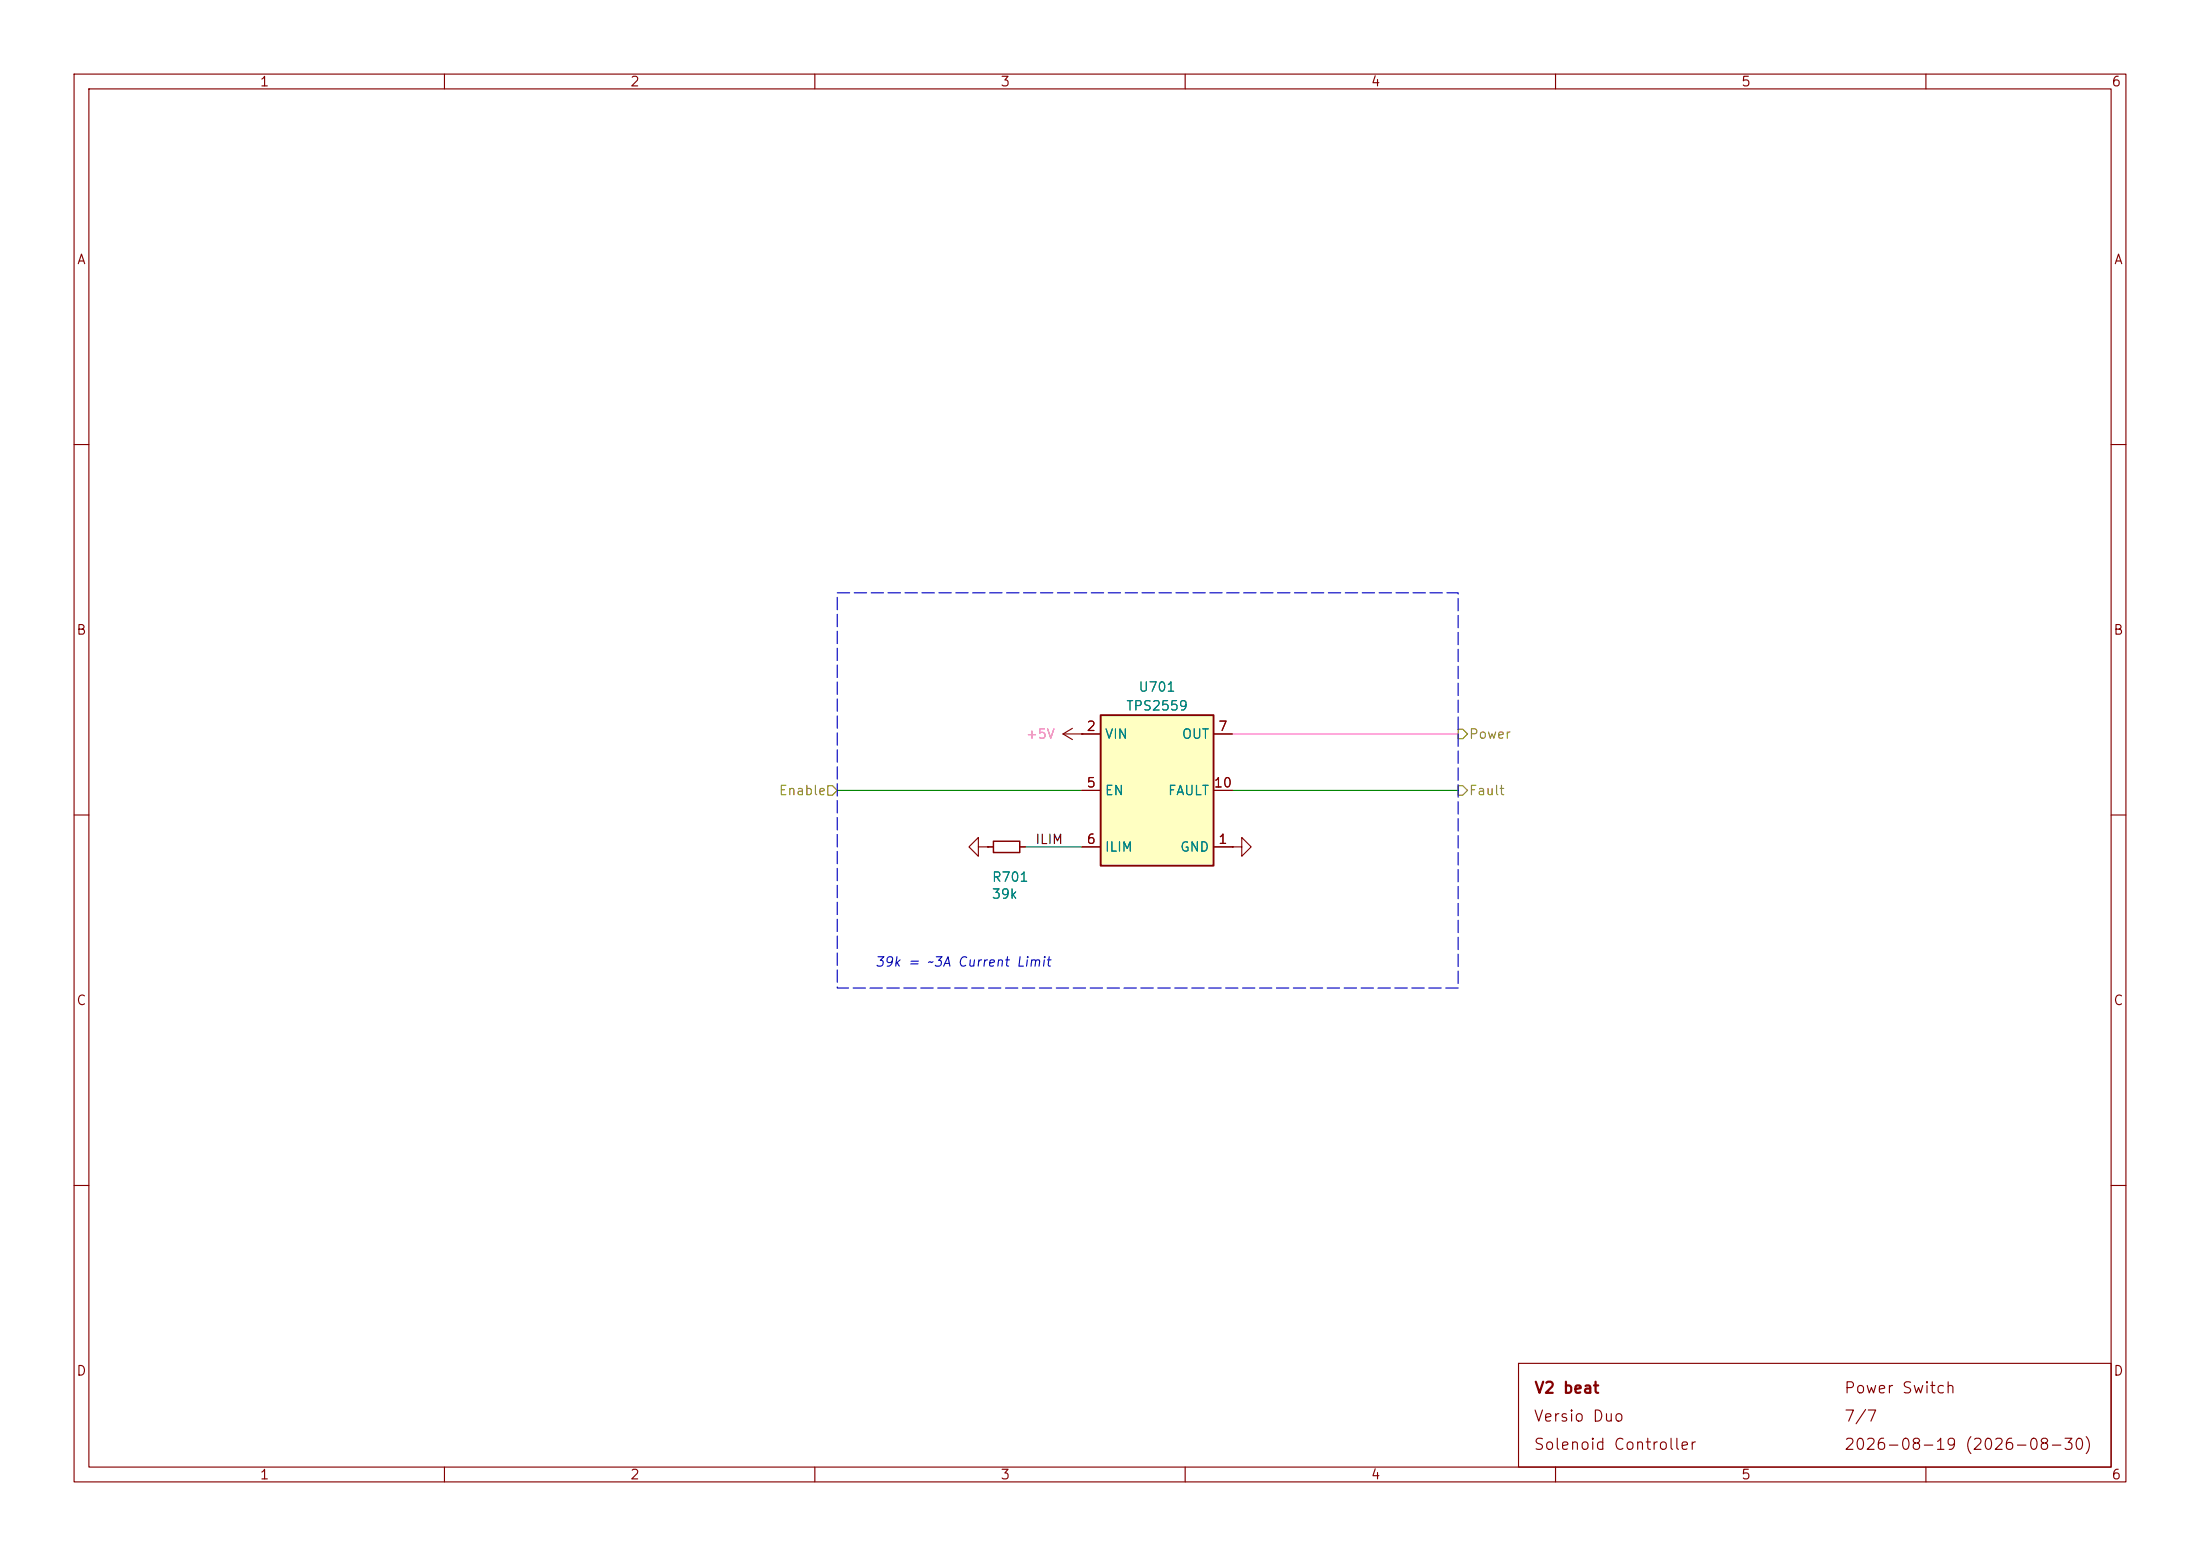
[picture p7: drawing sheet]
(kicad_sch
 (version 20260306)
 (generator "eeschema")
 (generator_version "10.0")
 (paper "A4")
 (title_block
  (title "V2 beat")
  (date "2026-08-30")
  (rev "2026-08-19")
  (company "Versio Duo")
  (comment 1 "Solenoid Controller"))
 (lib_symbols
  (symbol "V2_Power_Management:TPS2559" (exclude_from_sim no) (in_bom yes) (on_board yes)
   (in_pos_files yes)
   (duplicate_pin_numbers_are_jumpers no)
   (property "Reference" "U" (at -7.62 15.24 0) (show_name no) (do_not_autoplace no) (effects (font (size 1.27 1.27)) (justify left)))
   (property "Value" "TPS2559" (at -7.62 12.7 0) (show_name no) (do_not_autoplace no) (effects (font (size 1.27 1.27)) (justify left)))
   (property "Footprint" "V2_Package_SON:VSON-10-1EP_3x3mm_P0.5mm_EP1.65x2.4mm_ThermalVias" (at 0 -21.59 0) (show_name no) (do_not_autoplace no) (hide yes) (effects (font (size 1.27 1.27))))
   (property "Datasheet" "" (at -10.16 15.24 0) (show_name no) (do_not_autoplace no) (hide yes) (effects (font (size 1.27 1.27))))
   (property "Description" "" (at 0 0 0) (show_name no) (do_not_autoplace no) (hide yes) (effects (font (size 1.27 1.27))))
   (property "Mouser" "595-TPS2559DRCR" (at 0 -29.21 0) (show_name yes) (do_not_autoplace no) (hide yes) (effects (font (size 1.27 1.27))))
   (property "Product" "TPS2559DRCR" (at 0 -26.67 0) (show_name yes) (do_not_autoplace no) (hide yes) (effects (font (size 1.27 1.27))))
   (property "Manufacturer" "Texas Instruments" (at 0 -24.13 0) (show_name yes) (do_not_autoplace no) (hide yes) (effects (font (size 1.27 1.27))))
   (property "Rating" "4.7A" (at 0 -31.75 0) (show_name yes) (do_not_autoplace no) (hide yes) (effects (font (size 1.27 1.27))))
   (property "Id" "PowerSwitch:${SYMBOL_NAME}" (at 0 -19.05 0) (show_name yes) (do_not_autoplace no) (hide yes) (effects (font (size 1.27 1.27))))
   (symbol "TPS2559_0_1"
    (rectangle (start -7.62 10.16) (end 7.62 -10.16) (stroke (width 0.254) (type default)) (fill (type background))))
   (symbol "TPS2559_1_1"
    (pin power_in line (at 10.16 -7.62 180) (length 2.54) (name "GND" (effects (font (size 1.27 1.27)))) (number "1" (effects (font (size 1.27 1.27)))))
    (pin power_in line (at -10.16 7.62 0) (length 2.54) (name "VIN" (effects (font (size 1.27 1.27)))) (number "2" (effects (font (size 1.27 1.27)))))
    (pin passive line (at -10.16 7.62 0) (length 2.54) (hide yes) (name "VIN" (effects (font (size 1.27 1.27)))) (number "3" (effects (font (size 1.27 1.27)))))
    (pin passive line (at -10.16 7.62 0) (length 2.54) (hide yes) (name "VIN" (effects (font (size 1.27 1.27)))) (number "4" (effects (font (size 1.27 1.27)))))
    (pin input line (at -10.16 0 0) (length 2.54) (name "EN" (effects (font (size 1.27 1.27)))) (number "5" (effects (font (size 1.27 1.27)))))
    (pin output line (at -10.16 -7.62 0) (length 2.54) (name "ILIM" (effects (font (size 1.27 1.27)))) (number "6" (effects (font (size 1.27 1.27)))))
    (pin power_out line (at 10.16 7.62 180) (length 2.54) (name "OUT" (effects (font (size 1.27 1.27)))) (number "7" (effects (font (size 1.27 1.27)))))
    (pin passive line (at 10.16 7.62 180) (length 2.54) (hide yes) (name "OUT" (effects (font (size 1.27 1.27)))) (number "8" (effects (font (size 1.27 1.27)))))
    (pin passive line (at 10.16 7.62 180) (length 2.54) (hide yes) (name "OUT" (effects (font (size 1.27 1.27)))) (number "9" (effects (font (size 1.27 1.27)))))
    (pin output line (at 10.16 0 180) (length 2.54) (name "FAULT" (effects (font (size 1.27 1.27)))) (number "10" (effects (font (size 1.27 1.27)))))
    (pin passive line (at 10.16 -7.62 180) (length 2.54) (hide yes) (name "GND" (effects (font (size 1.27 1.27)))) (number "11" (effects (font (size 1.27 1.27))))))
   (embedded_fonts no))
  (symbol "V2_Resistor:1608_39k"
   (pin_numbers (hide yes))
   (pin_names
    (offset 0.254) (hide yes)) (exclude_from_sim no) (in_bom yes) (on_board yes)
   (in_pos_files yes)
   (duplicate_pin_numbers_are_jumpers no)
   (property "Reference" "R" (at 1.27 1.27 0) (show_name no) (do_not_autoplace no) (effects (font (size 1.27 1.27)) (justify left)))
   (property "Value" "39k" (at 1.27 -1.27 0) (show_name no) (do_not_autoplace no) (effects (font (size 1.27 1.27)) (justify left)))
   (property "Footprint" "V2_Resistor_SMD:R_1608" (at 0 -16.51 0) (show_name no) (do_not_autoplace no) (hide yes) (effects (font (size 1.27 1.27))))
   (property "Datasheet" "" (at 0 0 0) (show_name no) (do_not_autoplace no) (hide yes) (effects (font (size 1.27 1.27))))
   (property "Description" "" (at 0 -12.192 0) (show_name no) (do_not_autoplace no) (hide yes) (effects (font (size 1.27 1.27))))
   (property "Mouser" "71-RCS060339K0FKEA" (at 0 -22.86 0) (show_name yes) (do_not_autoplace no) (hide yes) (effects (font (size 1.27 1.27))))
   (property "Id" "Resistor:${SYMBOL_NAME}" (at 0 -13.97 0) (show_name yes) (do_not_autoplace no) (hide yes) (effects (font (size 1.27 1.27))))
   (property "Rating" "500mW" (at 0 -20.32 0) (show_name yes) (do_not_autoplace no) (hide yes) (effects (font (size 1.27 1.27))))
   (property "Manufacturer" "Vishay" (at 0 -15.24 0) (show_name yes) (do_not_autoplace no) (hide yes) (effects (font (size 1.27 1.27))))
   (property "Product" "RCS060339K0FKEA" (at 0 -17.78 0) (show_name yes) (do_not_autoplace no) (hide yes) (effects (font (size 1.27 1.27))))
   (symbol "1608_39k_0_1"
    (rectangle (start -0.762 1.778) (end 0.762 -1.778) (stroke (width 0.2032) (type default)) (fill (type none))))
   (symbol "1608_39k_1_1"
    (pin passive line (at 0 2.54 270) (length 0.762) (name "" (effects (font (size 1.27 1.27)))) (number "1" (effects (font (size 1.27 1.27)))))
    (pin passive line (at 0 -2.54 90) (length 0.762) (name "" (effects (font (size 1.27 1.27)))) (number "2" (effects (font (size 1.27 1.27))))))
   (embedded_fonts no))
  (symbol "V2_power:+5V"
   (power global)
   (pin_numbers (hide yes))
   (pin_names
    (offset 0) (hide yes)) (exclude_from_sim no) (in_bom yes) (on_board yes)
   (in_pos_files yes)
   (duplicate_pin_numbers_are_jumpers no)
   (property "Reference" "#PWR" (at 0 -11.43 0) (show_name no) (do_not_autoplace no) (hide yes) (effects (font (size 1.27 1.27))))
   (property "Value" "+5V" (at 0 5.08 0) (show_name no) (do_not_autoplace no) (effects (font (size 1.27 1.27) (color 255 92 187 1))))
   (property "Footprint" "" (at 0 0 0) (show_name no) (do_not_autoplace no) (hide yes) (effects (font (size 1.27 1.27))))
   (property "Datasheet" "" (at 0 0 0) (show_name no) (do_not_autoplace no) (hide yes) (effects (font (size 1.27 1.27))))
   (property "Description" "" (at 0 -14.478 0) (show_name no) (do_not_autoplace no) (hide yes) (effects (font (size 1.27 1.27))))
   (symbol "+5V_0_1"
    (polyline (pts (xy -0.762 1.27) (xy 0 2.54)) (stroke (width 0) (type default)) (fill (type none)))
    (polyline (pts (xy 0 2.54) (xy 0.762 1.27)) (stroke (width 0) (type default)) (fill (type none)))
    (polyline (pts (xy 0 0) (xy 0 2.54)) (stroke (width 0) (type default)) (fill (type none))))
   (symbol "+5V_1_1"
    (pin power_in line (at 0 0 90) (length 0) (name "" (effects (font (size 1.27 1.27)))) (number "1" (effects (font (size 1.27 1.27))))))
   (embedded_fonts no))
  (symbol "V2_power:GND"
   (power global)
   (pin_numbers (hide yes))
   (pin_names
    (offset 0) (hide yes)) (exclude_from_sim no) (in_bom yes) (on_board yes)
   (in_pos_files yes)
   (duplicate_pin_numbers_are_jumpers no)
   (property "Reference" "#PWR" (at 0 -7.62 0) (show_name no) (do_not_autoplace no) (hide yes) (effects (font (size 1.27 1.27))))
   (property "Value" "GND" (at 0 -5.08 0) (show_name no) (do_not_autoplace no) (hide yes) (effects (font (size 1.27 1.27))))
   (property "Footprint" "" (at 0 0 0) (show_name no) (do_not_autoplace no) (hide yes) (effects (font (size 1.27 1.27))))
   (property "Datasheet" "" (at 0 0 0) (show_name no) (do_not_autoplace no) (hide yes) (effects (font (size 1.27 1.27))))
   (property "Description" "" (at 0 -12.7 0) (show_name no) (do_not_autoplace no) (hide yes) (effects (font (size 1.27 1.27))))
   (symbol "GND_0_1"
    (polyline (pts (xy 0 0) (xy 0 -1.27) (xy 1.27 -1.27) (xy 0 -2.54) (xy -1.27 -1.27) (xy 0 -1.27)) (stroke (width 0) (type default)) (fill (type none))))
   (symbol "GND_1_1"
    (pin power_in line (at 0 0 270) (length 0) (name "" (effects (font (size 1.27 1.27)))) (number "1" (effects (font (size 1.27 1.27))))))
   (embedded_fonts no)))
 (rectangle
  (start 113.03 80.01)
  (end 196.85 133.35)
  (stroke (width 0) (type dash))
  (fill (type none)))
 (text "39k = ~3A Current Limit"
  (exclude_from_sim no)
  (at 118.11 130.81 0)
  (effects (font (size 1.27 1.27)
    (italic yes)) (justify left bottom)))
 (wire
  (pts (xy 138.43 114.3) (xy 146.05 114.3))
  (stroke (width 0) (type default)))
 (wire
  (pts (xy 166.37 106.68) (xy 196.85 106.68))
  (stroke (width 0) (type default)))
 (wire
  (pts (xy 113.03 106.68) (xy 146.05 106.68))
  (stroke (width 0) (type default)))
 (wire
  (pts (xy 166.37 99.06) (xy 196.85 99.06))
  (stroke (width 0) (type default)))
 (label "ILIM"
  (at 139.7 114.3 0)
  (effects (font (size 1.27 1.27)) (justify left bottom)))
 (hierarchical_label "Enable"
  (shape input)
  (at 113.03 106.68 180)
  (effects (font (size 1.27 1.27)) (justify right)))
 (hierarchical_label "Fault"
  (shape output)
  (at 196.85 106.68 0)
  (effects (font (size 1.27 1.27)) (justify left)))
 (hierarchical_label "Power"
  (shape output)
  (at 196.85 99.06 0)
  (effects (font (size 1.27 1.27)) (justify left)))
 (symbol
  (lib_id "V2_power:+5V")
  (at 146.05 99.06 90)
  (unit 1)
  (body_style 1)
  (exclude_from_sim no)
  (in_bom yes)
  (on_board yes)
  (in_pos_files yes)
  (dnp no)
  (property "Reference" "#PWR0702" (at 149.86 99.06 0) (hide yes) (show_name no) (do_not_autoplace no) (effects (font (size 1.27 1.27))))
  (property "Value" "+5V" (at 140.462 99.06 90) (show_name no) (do_not_autoplace no) (effects (font (size 1.27 1.27) (color 255 92 187 1))))
  (property "Footprint" "" (at 146.05 99.06 0) (hide yes) (show_name no) (do_not_autoplace no) (effects (font (size 1.27 1.27))))
  (property "Datasheet" "" (at 146.05 99.06 0) (hide yes) (show_name no) (do_not_autoplace no) (effects (font (size 1.27 1.27))))
  (property "Description" "" (at 146.05 99.06 0) (hide yes) (show_name no) (do_not_autoplace no) (effects (font (size 1.27 1.27))))
  (pin "1"))
 (symbol
  (lib_id "V2_power:GND")
  (at 133.35 114.3 270)
  (unit 1)
  (body_style 1)
  (exclude_from_sim no)
  (in_bom yes)
  (on_board yes)
  (in_pos_files yes)
  (dnp no)
  (fields_autoplaced yes)
  (property "Reference" "#PWR0701" (at 127 114.3 0) (hide yes) (show_name no) (do_not_autoplace no) (effects (font (size 1.27 1.27))))
  (property "Value" "GND" (at 128.27 114.3 0) (hide yes) (show_name no) (do_not_autoplace no) (effects (font (size 1.27 1.27))))
  (property "Footprint" "" (at 133.35 114.3 0) (hide yes) (show_name no) (do_not_autoplace no) (effects (font (size 1.27 1.27))))
  (property "Datasheet" "" (at 133.35 114.3 0) (hide yes) (show_name no) (do_not_autoplace no) (effects (font (size 1.27 1.27))))
  (property "Description" "" (at 133.35 114.3 0) (hide yes) (show_name no) (do_not_autoplace no) (effects (font (size 1.27 1.27))))
  (pin "1"))
 (symbol
  (lib_id "V2_Power_Management:TPS2559")
  (at 156.21 106.68 0)
  (unit 1)
  (body_style 1)
  (exclude_from_sim no)
  (in_bom yes)
  (on_board yes)
  (in_pos_files yes)
  (dnp no)
  (fields_autoplaced yes)
  (property "Reference" "U701" (at 156.21 92.71 0) (show_name no) (do_not_autoplace no) (effects (font (size 1.27 1.27))))
  (property "Value" "TPS2559" (at 156.21 95.25 0) (show_name no) (do_not_autoplace no) (effects (font (size 1.27 1.27))))
  (property "Footprint" "V2_Package_SON:VSON-10-1EP_3x3mm_P0.5mm_EP1.65x2.4mm_ThermalVias" (at 154.94 120.65 0) (hide yes) (show_name no) (do_not_autoplace no) (effects (font (size 1.27 1.27))))
  (property "Datasheet" "" (at 146.05 91.44 0) (hide yes) (show_name no) (do_not_autoplace no) (effects (font (size 1.27 1.27))))
  (property "Description" "" (at 156.21 106.68 0) (hide yes) (show_name no) (do_not_autoplace no) (effects (font (size 1.27 1.27))))
  (property "Mouser" "595-TPS2559DRCR" (at 156.21 132.08 0) (hide yes) (show_name no) (do_not_autoplace no) (effects (font (size 1.27 1.27))))
  (property "Product" "TPS2559DRCR" (at 156.21 129.54 0) (hide yes) (show_name no) (do_not_autoplace no) (effects (font (size 1.27 1.27))))
  (property "Manufacturer" "Texas Instruments" (at 156.21 127 0) (hide yes) (show_name no) (do_not_autoplace no) (effects (font (size 1.27 1.27))))
  (property "Rating" "4.7A" (at 156.21 134.62 0) (hide yes) (show_name no) (do_not_autoplace no) (effects (font (size 1.27 1.27))))
  (property "Id" "PowerSwitch:${SYMBOL_NAME}" (at 156.21 125.73 0) (hide yes) (show_name no) (do_not_autoplace no) (effects (font (size 1.27 1.27))))
  (pin "1")
  (pin "10")
  (pin "11")
  (pin "2")
  (pin "3")
  (pin "4")
  (pin "5")
  (pin "6")
  (pin "7")
  (pin "8")
  (pin "9"))
 (symbol
  (lib_id "V2_Resistor:1608_39k")
  (at 135.89 114.3 270)
  (unit 1)
  (body_style 1)
  (exclude_from_sim no)
  (in_bom yes)
  (on_board yes)
  (in_pos_files yes)
  (dnp no)
  (property "Reference" "R701" (at 136.398 118.364 90) (show_name no) (do_not_autoplace no) (effects (font (size 1.27 1.27))))
  (property "Value" "39k" (at 135.636 120.65 90) (show_name no) (do_not_autoplace no) (effects (font (size 1.27 1.27))))
  (property "Footprint" "V2_Resistor_SMD:R_1608" (at 120.142 114.3 0) (hide yes) (show_name no) (do_not_autoplace no) (effects (font (size 1.27 1.27))))
  (property "Datasheet" "" (at 135.89 114.3 0) (hide yes) (show_name no) (do_not_autoplace no) (effects (font (size 1.27 1.27))))
  (property "Description" "" (at 123.19 114.3 0) (hide yes) (show_name no) (do_not_autoplace no) (effects (font (size 1.27 1.27))))
  (property "Mouser" "71-RCS060339K0FKEA" (at 113.03 114.3 0) (hide yes) (show_name no) (do_not_autoplace no) (effects (font (size 1.27 1.27))))
  (property "Rating" "500mW" (at 115.57 114.3 0) (hide yes) (show_name no) (do_not_autoplace no) (effects (font (size 1.27 1.27))))
  (property "Manufacturer" "Vishay" (at 120.65 114.3 0) (hide yes) (show_name no) (do_not_autoplace no) (effects (font (size 1.27 1.27))))
  (property "Product" "RCS060339K0FKEA" (at 118.11 114.3 0) (hide yes) (show_name no) (do_not_autoplace no) (effects (font (size 1.27 1.27))))
  (property "Id" "Resistor:${SYMBOL_NAME}" (at 121.92 114.3 0) (hide yes) (show_name no) (do_not_autoplace no) (effects (font (size 1.27 1.27))))
  (pin "1")
  (pin "2"))
 (symbol
  (lib_id "V2_power:GND")
  (at 166.37 114.3 90)
  (unit 1)
  (body_style 1)
  (exclude_from_sim no)
  (in_bom yes)
  (on_board yes)
  (in_pos_files yes)
  (dnp no)
  (fields_autoplaced yes)
  (property "Reference" "#PWR0703" (at 172.72 114.3 0) (hide yes) (show_name no) (do_not_autoplace no) (effects (font (size 1.27 1.27))))
  (property "Value" "GND" (at 170.18 114.935 90) (hide yes) (show_name no) (do_not_autoplace no) (effects (font (size 1.27 1.27)) (justify right)))
  (property "Footprint" "" (at 166.37 114.3 0) (hide yes) (show_name no) (do_not_autoplace no) (effects (font (size 1.27 1.27))))
  (property "Datasheet" "" (at 166.37 114.3 0) (hide yes) (show_name no) (do_not_autoplace no) (effects (font (size 1.27 1.27))))
  (property "Description" "" (at 166.37 114.3 0) (hide yes) (show_name no) (do_not_autoplace no) (effects (font (size 1.27 1.27))))
  (pin "1")))
